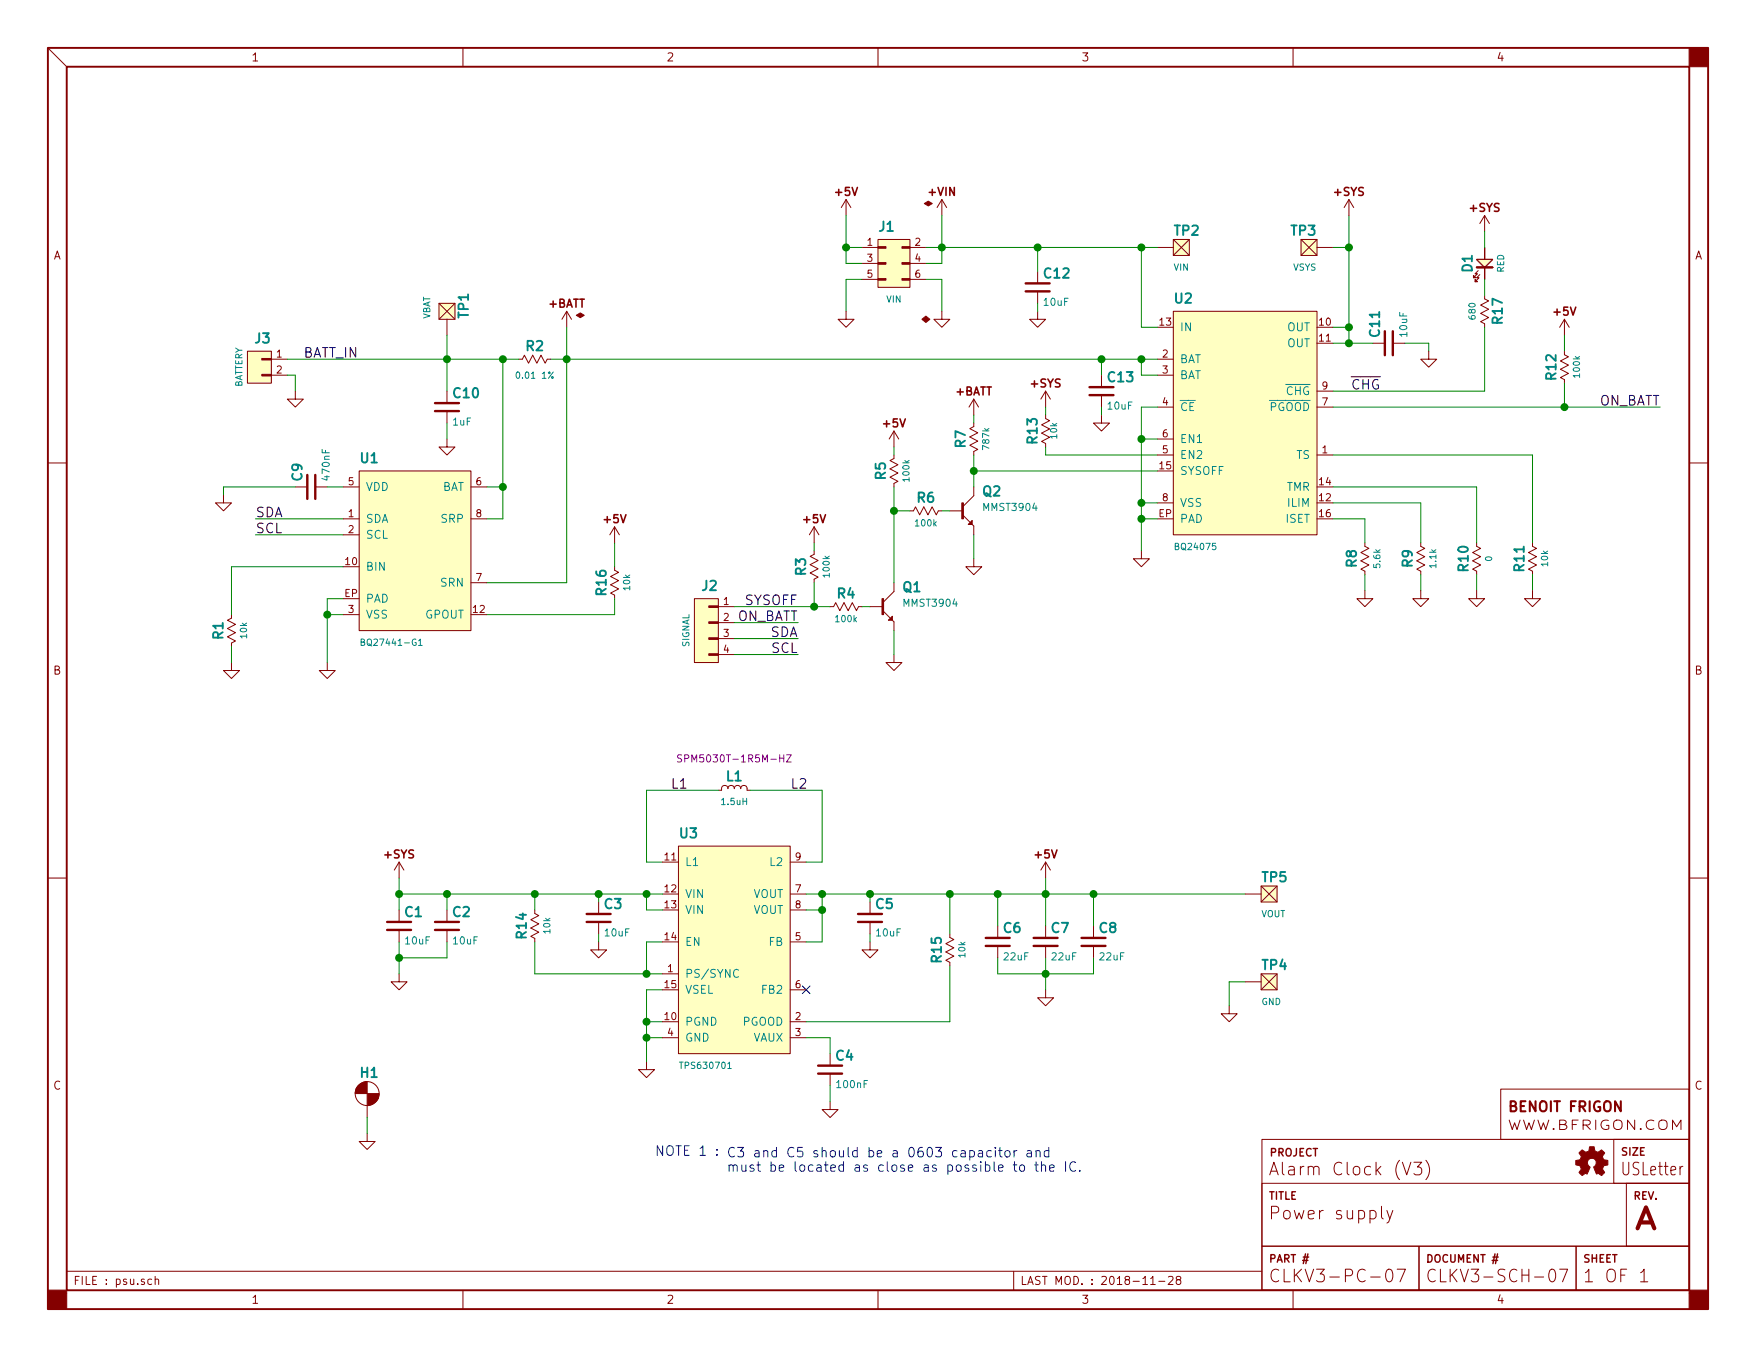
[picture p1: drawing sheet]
EESchema Schematic File Version 4
LIBS:connectors
LIBS:ic-cpu
LIBS:ic-power
LIBS:ic-misc
LIBS:ic-io
LIBS:passive
LIBS:power
LIBS:switches
LIBS:opto
LIBS:psu-cache
EELAYER 26 0
EELAYER END
$Descr USLetter 11000 8500
encoding utf-8
Sheet 1 1
Title "Power supply"
Date "2018-11-28"
Rev "A"
Comp ""
Comment1 "CLKV3-PC-07"
Comment2 "CLKV3-SCH-07"
Comment3 "Alarm Clock (V3)"
Comment4 ""
$EndDescr
$Comp
L connectors:HEADER-2x03 J1
U 1 1
P 5600 1650
F 0 "J1" H 5500 1850 60  0000 L BNB
F 1 "VIN" H 5550 1450 40  0000 L TNN
F 2 "conn-header:HDR-M-2x03" H 5600 450 60  0001 C CNN
F 3 "" H 5600 450 60  0001 C CNN
F 4 "TSW-103-07-F-D" H 5500 1950 40  0001 L BNN "Part"
F 5 "Connector" H 5500 2050 40  0001 L BNN "Family"
	1    5600 1650
	1    0    0    -1  
$EndComp
Wire Wire Line
	5400 1750 5300 1750
Wire Wire Line
	5300 1750 5300 1950
Wire Wire Line
	5800 1750 5900 1750
Wire Wire Line
	5900 1750 5900 1950
$Comp
L connectors:HEADER-1x04 J2
U 1 1
P 4450 3950
F 0 "J2" H 4400 4200 60  0000 L BNB
F 1 "SIGNAL" V 4600 3950 40  0000 C CNN
F 2 "conn-header:HDR-M-1x04" H 4450 3950 60  0001 C CNN
F 3 "" H 4450 3950 60  0001 C CNN
F 4 "TSW-104-07-F-S" H 4400 4300 40  0001 L BNN "Part"
F 5 "Connector" H 4400 4400 40  0001 L BNN "Family"
	1    4450 3950
	-1   0    0    -1  
$EndComp
$Comp
L transistor:MMST3904 Q2
U 1 1
P 6100 3200
F 0 "Q2" H 6150 3325 60  0000 L CNB
F 1 "MMST3904" H 6150 3225 45  0000 L CNN
F 2 "smt-sot:SOT23" H 6250 3000 45  0001 L CNN
F 3 "" H 6250 2925 45  0001 L CNN
F 4 "-" H 6150 3400 45  0001 L CNN "Part"
F 5 "IC" H 6150 3475 50  0001 L CNN "Family"
	1    6100 3200
	1    0    0    -1  
$EndComp
$Comp
L transistor:MMST3904 Q1
U 1 1
P 5600 3800
F 0 "Q1" H 5650 3925 60  0000 L CNB
F 1 "MMST3904" H 5650 3825 45  0000 L CNN
F 2 "smt-sot:SOT23" H 5750 3600 45  0001 L CNN
F 3 "" H 5750 3525 45  0001 L CNN
F 4 "-" H 5650 4000 45  0001 L CNN "Part"
F 5 "IC" H 5650 4075 50  0001 L CNN "Family"
	1    5600 3800
	1    0    0    -1  
$EndComp
$Comp
L power:GND #PWR0101
U 1 1
P 6100 3500
F 0 "#PWR0101" H 6100 3550 30  0001 C CNN
F 1 "GND" H 6100 3375 30  0001 C CNN
F 2 "" H 6100 3500 60  0000 C CNN
F 3 "" H 6100 3500 60  0000 C CNN
	1    6100 3500
	1    0    0    -1  
$EndComp
$Comp
L power:GND #PWR0104
U 1 1
P 5600 4100
F 0 "#PWR0104" H 5600 4150 30  0001 C CNN
F 1 "GND" H 5600 3975 30  0001 C CNN
F 2 "" H 5600 4100 60  0000 C CNN
F 3 "" H 5600 4100 60  0000 C CNN
	1    5600 4100
	1    0    0    -1  
$EndComp
Wire Wire Line
	5600 3950 5600 4100
Wire Wire Line
	6100 3350 6100 3500
$Comp
L passive:RESISTOR R6
U 1 1
P 5800 3200
F 0 "R6" H 5800 3285 60  0000 C CNB
F 1 "100k" H 5800 3125 40  0000 C CNN
F 2 "smt:R-0603" H 5800 3060 40  0001 C CNN
F 3 "" H 5800 3300 60  0000 C CNN
F 4 "-" H 5800 3360 45  0001 C CNN "Part"
F 5 "Passive" H 6030 3490 50  0001 C CNN "Family"
	1    5800 3200
	1    0    0    -1  
$EndComp
$Comp
L passive:RESISTOR R4
U 1 1
P 5300 3800
F 0 "R4" H 5300 3885 60  0000 C CNB
F 1 "100k" H 5300 3725 40  0000 C CNN
F 2 "smt:R-0603" H 5300 3660 40  0001 C CNN
F 3 "" H 5300 3900 60  0000 C CNN
F 4 "-" H 5300 3960 45  0001 C CNN "Part"
F 5 "Passive" H 5530 4090 50  0001 C CNN "Family"
	1    5300 3800
	1    0    0    -1  
$EndComp
$Comp
L passive:RESISTOR R5
U 1 1
P 5600 2950
F 0 "R5" H 5600 3035 60  0000 C CNB
F 1 "100k" H 5600 2875 40  0000 C CNN
F 2 "smt:R-0603" H 5600 2810 40  0001 C CNN
F 3 "" H 5600 3050 60  0000 C CNN
F 4 "-" H 5600 3110 45  0001 C CNN "Part"
F 5 "Passive" H 5830 3240 50  0001 C CNN "Family"
	1    5600 2950
	0    -1   1    0   
$EndComp
Wire Wire Line
	5700 3200 5600 3200
Wire Wire Line
	5600 3200 5600 3050
$Comp
L passive:RESISTOR R7
U 1 1
P 6100 2750
F 0 "R7" H 6100 2835 60  0000 C CNB
F 1 "787k" H 6100 2675 40  0000 C CNN
F 2 "smt:R-0603" H 6100 2610 40  0001 C CNN
F 3 "" H 6100 2850 60  0000 C CNN
F 4 "-" H 6100 2910 45  0001 C CNN "Part"
F 5 "Passive" H 6330 3040 50  0001 C CNN "Family"
	1    6100 2750
	0    -1   1    0   
$EndComp
Wire Wire Line
	5600 3200 5600 3650
Connection ~ 5600 3200
Wire Wire Line
	5450 3800 5400 3800
$Comp
L passive:RESISTOR R3
U 1 1
P 5100 3550
F 0 "R3" H 5100 3635 60  0000 C CNB
F 1 "100k" H 5100 3475 40  0000 C CNN
F 2 "smt:R-0603" H 5100 3410 40  0001 C CNN
F 3 "" H 5100 3650 60  0000 C CNN
F 4 "-" H 5100 3710 45  0001 C CNN "Part"
F 5 "Passive" H 5330 3840 50  0001 C CNN "Family"
	1    5100 3550
	0    -1   1    0   
$EndComp
Wire Wire Line
	5100 3650 5100 3800
Wire Wire Line
	5100 3800 5200 3800
$Comp
L power:+5V #PWR0106
U 1 1
P 5100 3400
F 0 "#PWR0106" H 5100 3625 30  0001 C CNN
F 1 "+5V" V 5025 3400 30  0001 C CNN
F 2 "" H 5100 3400 60  0000 C CNN
F 3 "" H 5100 3400 60  0000 C CNN
	1    5100 3400
	1    0    0    -1  
$EndComp
Wire Wire Line
	5100 3400 5100 3450
$Comp
L power:+5V #PWR0107
U 1 1
P 5600 2800
F 0 "#PWR0107" H 5600 3025 30  0001 C CNN
F 1 "+5V" V 5525 2800 30  0001 C CNN
F 2 "" H 5600 2800 60  0000 C CNN
F 3 "" H 5600 2800 60  0000 C CNN
	1    5600 2800
	1    0    0    -1  
$EndComp
Wire Wire Line
	5600 2800 5600 2850
$Comp
L power:+BATT #PWR0108
U 1 1
P 6100 2600
F 0 "#PWR0108" H 6100 2825 30  0001 C CNN
F 1 "+BATT" V 6025 2600 30  0001 C CNN
F 2 "" H 6100 2600 60  0000 C CNN
F 3 "" H 6100 2600 60  0000 C CNN
	1    6100 2600
	1    0    0    -1  
$EndComp
Wire Wire Line
	6100 2600 6100 2650
Wire Wire Line
	5900 3200 5950 3200
Connection ~ 5100 3800
$Comp
L ic-power:BQ24075 U2
U 1 1
P 7800 2650
F 0 "U2" H 7350 3400 60  0000 L BNB
F 1 "BQ24075" H 7350 1900 40  0000 L TNN
F 2 "smt-qfn:QFN16-EP-3x3" H 7350 1800 40  0001 L CNN
F 3 "http://www.ti.com/lit/ds/symlink/bq24075.pdf" H 7350 1700 40  0001 L CNN
F 4 "IC" H 7350 3500 40  0001 L BNN "Family"
	1    7800 2650
	1    0    0    -1  
$EndComp
$Comp
L power:GND #PWR0109
U 1 1
P 7150 3450
F 0 "#PWR0109" H 7150 3500 30  0001 C CNN
F 1 "GND" H 7150 3325 30  0001 C CNN
F 2 "" H 7150 3450 60  0000 C CNN
F 3 "" H 7150 3450 60  0000 C CNN
	1    7150 3450
	1    0    0    -1  
$EndComp
Wire Wire Line
	7250 3250 7150 3250
Wire Wire Line
	7150 3250 7150 3450
Wire Wire Line
	7250 3150 7150 3150
Wire Wire Line
	7150 3150 7150 3250
Connection ~ 7150 3250
$Comp
L passive:RESISTOR R8
U 1 1
P 8550 3500
F 0 "R8" H 8550 3585 60  0000 C CNB
F 1 "5.6k" H 8550 3425 40  0000 C CNN
F 2 "smt:R-0603" H 8550 3360 40  0001 C CNN
F 3 "" H 8550 3600 60  0000 C CNN
F 4 "-" H 8550 3660 45  0001 C CNN "Part"
F 5 "Passive" H 8780 3790 50  0001 C CNN "Family"
	1    8550 3500
	0    -1   -1   0   
$EndComp
$Comp
L passive:RESISTOR R9
U 1 1
P 8900 3500
F 0 "R9" H 8900 3585 60  0000 C CNB
F 1 "1.1k" H 8900 3425 40  0000 C CNN
F 2 "smt:R-0603" H 8900 3360 40  0001 C CNN
F 3 "" H 8900 3600 60  0000 C CNN
F 4 "-" H 8900 3660 45  0001 C CNN "Part"
F 5 "Passive" H 9130 3790 50  0001 C CNN "Family"
	1    8900 3500
	0    -1   -1   0   
$EndComp
$Comp
L passive:RESISTOR R10
U 1 1
P 9250 3500
F 0 "R10" H 9250 3585 60  0000 C CNB
F 1 "0" H 9250 3425 40  0000 C CNN
F 2 "smt:R-0603" H 9250 3360 40  0001 C CNN
F 3 "" H 9250 3600 60  0000 C CNN
F 4 "-" H 9250 3660 45  0001 C CNN "Part"
F 5 "Passive" H 9480 3790 50  0001 C CNN "Family"
	1    9250 3500
	0    -1   -1   0   
$EndComp
Wire Wire Line
	8350 3250 8550 3250
Wire Wire Line
	8550 3250 8550 3400
Wire Wire Line
	8350 3150 8900 3150
Wire Wire Line
	8900 3150 8900 3400
Wire Wire Line
	8350 3050 9250 3050
Wire Wire Line
	9250 3050 9250 3400
$Comp
L passive:RESISTOR R11
U 1 1
P 9600 3500
F 0 "R11" H 9600 3585 60  0000 C CNB
F 1 "10k" H 9600 3425 40  0000 C CNN
F 2 "smt:R-0603" H 9600 3360 40  0001 C CNN
F 3 "" H 9600 3600 60  0000 C CNN
F 4 "-" H 9600 3660 45  0001 C CNN "Part"
F 5 "Passive" H 9830 3790 50  0001 C CNN "Family"
	1    9600 3500
	0    -1   -1   0   
$EndComp
Wire Wire Line
	9600 3400 9600 2850
Wire Wire Line
	9600 2850 8350 2850
Wire Wire Line
	4600 4000 5000 4000
Wire Wire Line
	4600 4100 5000 4100
Text Label 5000 4000 2    60   ~ 0
SDA
Text Label 5000 4100 2    60   ~ 0
SCL
Wire Wire Line
	4600 3800 5100 3800
Text Label 5000 3900 2    60   ~ 0
ON_BATT
Connection ~ 7150 3150
Wire Wire Line
	7250 2550 7150 2550
Wire Wire Line
	7150 2550 7150 2750
Wire Wire Line
	8900 3700 8900 3600
Wire Wire Line
	9250 3700 9250 3600
Wire Wire Line
	9600 3700 9600 3600
$Comp
L connectors:HEADER-1x02 J3
U 1 1
P 1650 2300
F 0 "J3" H 1600 2450 60  0000 L BNB
F 1 "BATTERY" V 1800 2300 40  0000 C CNN
F 2 "conn-jst:S2B-PH-K" H 1650 2300 60  0001 C CNN
F 3 "" H 1650 2300 60  0001 C CNN
F 4 "S2B-PH-K-S" H 1600 2550 40  0001 L BNN "Part"
F 5 "Connector" H 1600 2650 40  0001 L BNN "Family"
	1    1650 2300
	-1   0    0    -1  
$EndComp
Wire Wire Line
	8550 3600 8550 3700
$Comp
L power:GND #PWR0110
U 1 1
P 8550 3700
F 0 "#PWR0110" H 8550 3750 30  0001 C CNN
F 1 "GND" H 8550 3575 30  0001 C CNN
F 2 "" H 8550 3700 60  0000 C CNN
F 3 "" H 8550 3700 60  0000 C CNN
	1    8550 3700
	1    0    0    -1  
$EndComp
$Comp
L power:GND #PWR0111
U 1 1
P 8900 3700
F 0 "#PWR0111" H 8900 3750 30  0001 C CNN
F 1 "GND" H 8900 3575 30  0001 C CNN
F 2 "" H 8900 3700 60  0000 C CNN
F 3 "" H 8900 3700 60  0000 C CNN
	1    8900 3700
	1    0    0    -1  
$EndComp
$Comp
L power:GND #PWR0112
U 1 1
P 9250 3700
F 0 "#PWR0112" H 9250 3750 30  0001 C CNN
F 1 "GND" H 9250 3575 30  0001 C CNN
F 2 "" H 9250 3700 60  0000 C CNN
F 3 "" H 9250 3700 60  0000 C CNN
	1    9250 3700
	1    0    0    -1  
$EndComp
$Comp
L power:GND #PWR0113
U 1 1
P 9600 3700
F 0 "#PWR0113" H 9600 3750 30  0001 C CNN
F 1 "GND" H 9600 3575 30  0001 C CNN
F 2 "" H 9600 3700 60  0000 C CNN
F 3 "" H 9600 3700 60  0000 C CNN
	1    9600 3700
	1    0    0    -1  
$EndComp
Wire Wire Line
	8350 2150 8450 2150
Wire Wire Line
	8450 2150 8450 2050
Wire Wire Line
	8450 2050 8350 2050
$Comp
L passive:RESISTOR R2
U 1 1
P 3350 2250
F 0 "R2" H 3350 2335 60  0000 C CNB
F 1 "0.01 1%" H 3350 2150 40  0000 C CNN
F 2 "smt:R-1206" H 3350 2110 40  0001 C CNN
F 3 "" H 3350 2350 60  0000 C CNN
F 4 "-" H 3350 2410 45  0001 C CNN "Part"
F 5 "Passive" H 3580 2540 50  0001 C CNN "Family"
	1    3350 2250
	1    0    0    -1  
$EndComp
Wire Wire Line
	3450 2250 3550 2250
Wire Wire Line
	7150 2250 7150 2350
Wire Wire Line
	7150 2350 7250 2350
Connection ~ 7150 2250
Wire Wire Line
	7150 2250 7250 2250
Wire Wire Line
	2150 3250 1600 3250
Wire Wire Line
	2150 3350 1600 3350
Text Label 1600 3250 0    60   ~ 0
SDA
Text Label 1600 3350 0    60   ~ 0
SCL
$Comp
L power:GND #PWR0115
U 1 1
P 2050 4150
F 0 "#PWR0115" H 2050 4200 30  0001 C CNN
F 1 "GND" H 2050 4025 30  0001 C CNN
F 2 "" H 2050 4150 60  0000 C CNN
F 3 "" H 2050 4150 60  0000 C CNN
	1    2050 4150
	1    0    0    -1  
$EndComp
$Comp
L passive:RESISTOR R1
U 1 1
P 1450 3950
F 0 "R1" H 1450 4035 60  0000 C CNB
F 1 "10k" H 1450 3875 40  0000 C CNN
F 2 "smt:R-0603" H 1450 3810 40  0001 C CNN
F 3 "" H 1450 4050 60  0000 C CNN
F 4 "-" H 1450 4110 45  0001 C CNN "Part"
F 5 "Passive" H 1680 4240 50  0001 C CNN "Family"
	1    1450 3950
	0    -1   1    0   
$EndComp
$Comp
L power:GND #PWR0116
U 1 1
P 1450 4150
F 0 "#PWR0116" H 1450 4200 30  0001 C CNN
F 1 "GND" H 1450 4025 30  0001 C CNN
F 2 "" H 1450 4150 60  0000 C CNN
F 3 "" H 1450 4150 60  0000 C CNN
	1    1450 4150
	1    0    0    -1  
$EndComp
Wire Wire Line
	1450 4050 1450 4150
Wire Wire Line
	8350 2550 9800 2550
$Comp
L power:SUP_+BATT #PWR0117
U 1 1
P 3550 2050
F 0 "#PWR0117" H 3550 2275 30  0001 C CNN
F 1 "SUP_+BATT" V 3475 2050 30  0001 C CNN
F 2 "" H 3450 2175 60  0001 C CNN
F 3 "" H 3550 2275 60  0001 C CNN
	1    3550 2050
	1    0    0    -1  
$EndComp
Wire Wire Line
	7150 2050 7250 2050
$Comp
L power:SUP_+VIN #PWR01
U 1 1
P 5900 1350
F 0 "#PWR01" H 5900 1575 30  0001 C CNN
F 1 "SUP_+VIN" V 5825 1350 30  0001 C CNN
F 2 "" H 5800 1475 60  0001 C CNN
F 3 "" H 5900 1575 60  0001 C CNN
	1    5900 1350
	-1   0    0    -1  
$EndComp
Wire Wire Line
	5900 1650 5800 1650
Wire Wire Line
	5800 1550 5900 1550
Wire Wire Line
	5900 1350 5900 1550
Connection ~ 5900 1550
Wire Wire Line
	5900 1550 5900 1650
$Comp
L power:+5V #PWR03
U 1 1
P 5300 1350
F 0 "#PWR03" H 5300 1575 30  0001 C CNN
F 1 "+5V" V 5225 1350 30  0001 C CNN
F 2 "" H 5300 1350 60  0000 C CNN
F 3 "" H 5300 1350 60  0000 C CNN
	1    5300 1350
	-1   0    0    -1  
$EndComp
Wire Wire Line
	5300 1350 5300 1550
Wire Wire Line
	5300 1550 5400 1550
Wire Wire Line
	5300 1550 5300 1650
Wire Wire Line
	5300 1650 5400 1650
Connection ~ 5300 1550
$Comp
L power:SUP_GND #PWR02
U 1 1
P 5900 1950
F 0 "#PWR02" H 5900 2000 30  0001 C CNN
F 1 "SUP_GND" H 5900 1825 30  0001 C CNN
F 2 "" H 5900 1950 60  0000 C CNN
F 3 "" H 5900 1950 60  0000 C CNN
	1    5900 1950
	-1   0    0    -1  
$EndComp
Wire Wire Line
	2150 3750 2050 3750
Wire Wire Line
	2050 3750 2050 3850
Wire Wire Line
	3150 2250 3250 2250
Connection ~ 3550 2250
Wire Wire Line
	3150 2250 2800 2250
Connection ~ 3150 2250
Wire Wire Line
	3550 2050 3550 2250
Text Label 10400 2550 2    60   ~ 0
ON_BATT
Wire Wire Line
	8450 1350 8450 1550
Connection ~ 8450 2050
$Comp
L passive:RESISTOR R12
U 1 1
P 9800 2300
F 0 "R12" H 9800 2385 60  0000 C CNB
F 1 "100k" H 9800 2225 40  0000 C CNN
F 2 "smt:R-0603" H 9800 2160 40  0001 C CNN
F 3 "" H 9800 2400 60  0000 C CNN
F 4 "-" H 9800 2460 45  0001 C CNN "Part"
F 5 "Passive" H 10030 2590 50  0001 C CNN "Family"
	1    9800 2300
	0    -1   -1   0   
$EndComp
$Comp
L power:+5V #PWR08
U 1 1
P 9800 2100
F 0 "#PWR08" H 9800 2325 30  0001 C CNN
F 1 "+5V" V 9725 2100 30  0001 C CNN
F 2 "" H 9800 2100 60  0000 C CNN
F 3 "" H 9800 2100 60  0000 C CNN
	1    9800 2100
	1    0    0    -1  
$EndComp
Wire Wire Line
	9800 2100 9800 2200
Wire Wire Line
	9800 2400 9800 2550
$Comp
L passive:INDUCTOR L1
U 1 1
P 4600 4950
F 0 "L1" H 4600 5040 60  0000 C CNB
F 1 "1.5uH" H 4600 4880 40  0000 C CNN
F 2 "smt-inductor:SPM5030-HZ" H 4600 4820 40  0001 C CNN
F 3 "" H 4600 5050 60  0000 C CNN
F 4 "SPM5030T-1R5M-HZ" H 4600 5150 45  0000 C CNN "Part"
F 5 "Passive" H 4830 5240 50  0001 C CNN "Family"
	1    4600 4950
	1    0    0    -1  
$EndComp
Wire Wire Line
	4500 4950 4050 4950
Wire Wire Line
	4050 4950 4050 5400
Wire Wire Line
	4050 5400 4150 5400
Wire Wire Line
	5050 5400 5150 5400
Wire Wire Line
	5150 5400 5150 4950
Wire Wire Line
	5150 4950 4700 4950
$Comp
L power:GND #PWR012
U 1 1
P 4050 6650
F 0 "#PWR012" H 4050 6700 30  0001 C CNN
F 1 "GND" H 4050 6525 30  0001 C CNN
F 2 "" H 4050 6650 60  0000 C CNN
F 3 "" H 4050 6650 60  0000 C CNN
	1    4050 6650
	1    0    0    -1  
$EndComp
Wire Wire Line
	4150 6500 4050 6500
Wire Wire Line
	4050 6500 4050 6650
Wire Wire Line
	4150 6400 4050 6400
Wire Wire Line
	4050 6400 4050 6500
Connection ~ 4050 6500
Wire Wire Line
	4150 6200 4050 6200
Wire Wire Line
	4050 6200 4050 6400
Connection ~ 4050 6400
$Comp
L passive:RESISTOR R14
U 1 1
P 3350 5800
F 0 "R14" H 3350 5885 60  0000 C CNB
F 1 "10k" H 3350 5725 40  0000 C CNN
F 2 "smt:R-0603" H 3350 5660 40  0001 C CNN
F 3 "" H 3350 5900 60  0000 C CNN
F 4 "-" H 3350 5960 45  0001 C CNN "Part"
F 5 "Passive" H 3580 6090 50  0001 C CNN "Family"
	1    3350 5800
	0    -1   -1   0   
$EndComp
Wire Wire Line
	4150 6100 4050 6100
Wire Wire Line
	4050 6100 4050 5900
Wire Wire Line
	4050 5900 4150 5900
$Comp
L passive:CAP C4
U 1 1
P 5200 6700
F 0 "C4" H 5230 6790 60  0000 L CNB
F 1 "100nF" H 5230 6610 45  0000 L CNN
F 2 "smt:C-0603" H 5230 6540 40  0001 L CNN
F 3 "" H 5230 6460 45  0001 L CNN
F 4 "-" H 5240 6865 45  0001 L CNN "Part"
F 5 "Passive" H 5240 6920 50  0001 L CNN "Family"
	1    5200 6700
	1    0    0    -1  
$EndComp
$Comp
L power:GND #PWR013
U 1 1
P 5200 6900
F 0 "#PWR013" H 5200 6950 30  0001 C CNN
F 1 "GND" H 5200 6775 30  0001 C CNN
F 2 "" H 5200 6900 60  0000 C CNN
F 3 "" H 5200 6900 60  0000 C CNN
	1    5200 6900
	1    0    0    -1  
$EndComp
Wire Wire Line
	5200 6800 5200 6900
Wire Wire Line
	5200 6600 5200 6500
Wire Wire Line
	5200 6500 5050 6500
Wire Wire Line
	5050 5900 5150 5900
$Comp
L passive:RESISTOR R15
U 1 1
P 5950 5950
F 0 "R15" H 5950 6035 60  0000 C CNB
F 1 "10k" H 5950 5875 40  0000 C CNN
F 2 "smt:R-0603" H 5950 5810 40  0001 C CNN
F 3 "" H 5950 6050 60  0000 C CNN
F 4 "-" H 5950 6110 45  0001 C CNN "Part"
F 5 "Passive" H 6180 6240 50  0001 C CNN "Family"
	1    5950 5950
	0    -1   -1   0   
$EndComp
Wire Wire Line
	5950 6400 5950 6050
Wire Wire Line
	5050 6400 5950 6400
Wire Wire Line
	5150 5600 5450 5600
Wire Wire Line
	5950 5850 5950 5600
Connection ~ 5950 5600
$Comp
L passive:CAP C6
U 1 1
P 6250 5900
F 0 "C6" H 6280 5990 60  0000 L CNB
F 1 "22uF" H 6280 5810 45  0000 L CNN
F 2 "smt:C-0805" H 6280 5740 40  0001 L CNN
F 3 "" H 6280 5660 45  0001 L CNN
F 4 "-" H 6290 6065 45  0001 L CNN "Part"
F 5 "Passive" H 6290 6120 50  0001 L CNN "Family"
	1    6250 5900
	1    0    0    -1  
$EndComp
Wire Wire Line
	6250 5600 6250 5800
$Comp
L passive:CAP C7
U 1 1
P 6550 5900
F 0 "C7" H 6580 5990 60  0000 L CNB
F 1 "22uF" H 6580 5810 45  0000 L CNN
F 2 "smt:C-0805" H 6580 5740 40  0001 L CNN
F 3 "" H 6580 5660 45  0001 L CNN
F 4 "-" H 6590 6065 45  0001 L CNN "Part"
F 5 "Passive" H 6590 6120 50  0001 L CNN "Family"
	1    6550 5900
	1    0    0    -1  
$EndComp
$Comp
L passive:CAP C8
U 1 1
P 6850 5900
F 0 "C8" H 6880 5990 60  0000 L CNB
F 1 "22uF" H 6880 5810 45  0000 L CNN
F 2 "smt:C-0805" H 6880 5740 40  0001 L CNN
F 3 "" H 6880 5660 45  0001 L CNN
F 4 "-" H 6890 6065 45  0001 L CNN "Part"
F 5 "Passive" H 6890 6120 50  0001 L CNN "Family"
	1    6850 5900
	1    0    0    -1  
$EndComp
Wire Wire Line
	6250 5600 6550 5600
Wire Wire Line
	6550 5600 6550 5800
Connection ~ 6250 5600
Wire Wire Line
	6850 5600 6850 5800
Connection ~ 6550 5600
$Comp
L power:GND #PWR017
U 1 1
P 6550 6200
F 0 "#PWR017" H 6550 6250 30  0001 C CNN
F 1 "GND" H 6550 6075 30  0001 C CNN
F 2 "" H 6550 6200 60  0000 C CNN
F 3 "" H 6550 6200 60  0000 C CNN
	1    6550 6200
	1    0    0    -1  
$EndComp
Wire Wire Line
	6250 6000 6250 6100
Wire Wire Line
	6250 6100 6550 6100
Wire Wire Line
	6550 6100 6550 6200
Wire Wire Line
	6550 6100 6850 6100
Wire Wire Line
	6850 6100 6850 6000
Connection ~ 6550 6100
Wire Wire Line
	6550 6000 6550 6100
Wire Wire Line
	6550 5500 6550 5600
$Comp
L passive:CAP C2
U 1 1
P 2800 5800
F 0 "C2" H 2830 5890 60  0000 L CNB
F 1 "10uF" H 2830 5710 45  0000 L CNN
F 2 "smt:C-0805" H 2830 5640 40  0001 L CNN
F 3 "" H 2830 5560 45  0001 L CNN
F 4 "-" H 2840 5965 45  0001 L CNN "Part"
F 5 "Passive" H 2840 6020 50  0001 L CNN "Family"
	1    2800 5800
	1    0    0    -1  
$EndComp
Wire Wire Line
	2800 5600 2800 5700
$Comp
L passive:CAP C1
U 1 1
P 2500 5800
F 0 "C1" H 2530 5890 60  0000 L CNB
F 1 "10uF" H 2530 5710 45  0000 L CNN
F 2 "smt:C-0805" H 2530 5640 40  0001 L CNN
F 3 "" H 2530 5560 45  0001 L CNN
F 4 "-" H 2540 5965 45  0001 L CNN "Part"
F 5 "Passive" H 2540 6020 50  0001 L CNN "Family"
	1    2500 5800
	1    0    0    -1  
$EndComp
Wire Wire Line
	2500 5600 2500 5700
Connection ~ 2800 5600
Wire Wire Line
	2800 6000 2800 5900
$Comp
L passive:CAP C5
U 1 1
P 5450 5750
F 0 "C5" H 5480 5840 60  0000 L CNB
F 1 "10uF" H 5480 5660 45  0000 L CNN
F 2 "smt:C-0603" H 5480 5590 40  0001 L CNN
F 3 "" H 5480 5510 45  0001 L CNN
F 4 "-" H 5490 5915 45  0001 L CNN "Part"
F 5 "Passive" H 5490 5970 50  0001 L CNN "Family"
	1    5450 5750
	1    0    0    -1  
$EndComp
$Comp
L power:GND #PWR015
U 1 1
P 5450 5900
F 0 "#PWR015" H 5450 5950 30  0001 C CNN
F 1 "GND" H 5450 5775 30  0001 C CNN
F 2 "" H 5450 5900 60  0000 C CNN
F 3 "" H 5450 5900 60  0000 C CNN
	1    5450 5900
	1    0    0    -1  
$EndComp
Wire Wire Line
	5450 5850 5450 5900
Wire Wire Line
	5950 5600 6250 5600
Wire Wire Line
	5450 5650 5450 5600
Connection ~ 5450 5600
Wire Wire Line
	5450 5600 5950 5600
$Comp
L passive:CAP C3
U 1 1
P 3750 5750
F 0 "C3" H 3780 5840 60  0000 L CNB
F 1 "10uF" H 3780 5660 45  0000 L CNN
F 2 "smt:C-0603" H 3780 5590 40  0001 L CNN
F 3 "" H 3780 5510 45  0001 L CNN
F 4 "-" H 3790 5915 45  0001 L CNN "Part"
F 5 "Passive" H 3790 5970 50  0001 L CNN "Family"
	1    3750 5750
	1    0    0    -1  
$EndComp
Wire Wire Line
	3750 5600 3750 5650
Connection ~ 3750 5600
$Comp
L power:GND #PWR011
U 1 1
P 3750 5900
F 0 "#PWR011" H 3750 5950 30  0001 C CNN
F 1 "GND" H 3750 5775 30  0001 C CNN
F 2 "" H 3750 5900 60  0000 C CNN
F 3 "" H 3750 5900 60  0000 C CNN
	1    3750 5900
	1    0    0    -1  
$EndComp
Wire Wire Line
	3750 5850 3750 5900
Wire Wire Line
	2800 5600 3350 5600
Wire Wire Line
	3350 5700 3350 5600
Connection ~ 3350 5600
Wire Wire Line
	3350 5600 3750 5600
Wire Wire Line
	3350 5900 3350 6100
Wire Wire Line
	3350 6100 4050 6100
Connection ~ 4050 6100
Text Notes 4100 7250 0    60   ~ 0
NOTE 1 :\n
Text Notes 4550 7350 0    60   ~ 0
C3 and C5 should be a 0603 capacitor and \nmust be located as close as possible to the IC.
$Comp
L passive:CAP C9
U 1 1
P 1950 3050
F 0 "C9" H 1980 3140 60  0000 L CNB
F 1 "470nF" H 1980 2960 45  0000 L CNN
F 2 "smt:C-0603" H 1980 2890 40  0001 L CNN
F 3 "" H 1980 2810 45  0001 L CNN
F 4 "-" H 1990 3215 45  0001 L CNN "Part"
F 5 "Passive" H 1990 3270 50  0001 L CNN "Family"
	1    1950 3050
	0    -1   -1   0   
$EndComp
$Comp
L power:GND #PWR0102
U 1 1
P 1400 3100
F 0 "#PWR0102" H 1400 3150 30  0001 C CNN
F 1 "GND" H 1400 2975 30  0001 C CNN
F 2 "" H 1400 3100 60  0000 C CNN
F 3 "" H 1400 3100 60  0000 C CNN
	1    1400 3100
	1    0    0    -1  
$EndComp
Wire Wire Line
	1850 3050 1400 3050
Wire Wire Line
	1400 3050 1400 3100
$Comp
L power:GND #PWR0103
U 1 1
P 1850 2450
F 0 "#PWR0103" H 1850 2500 30  0001 C CNN
F 1 "GND" H 1850 2325 30  0001 C CNN
F 2 "" H 1850 2450 60  0000 C CNN
F 3 "" H 1850 2450 60  0000 C CNN
	1    1850 2450
	1    0    0    -1  
$EndComp
Wire Wire Line
	1800 2350 1850 2350
Wire Wire Line
	1850 2350 1850 2450
$Comp
L ic-power:BQ27441-G1 U1
U 1 1
P 2600 3450
F 0 "U1" H 2250 4000 60  0000 L BNB
F 1 "BQ27441-G1" H 2250 2900 40  0000 L TNN
F 2 "smt-son:PDSO-N12" H 2250 2800 40  0001 L CNN
F 3 "http://www.ti.com/lit/ds/symlink/bq27441-g1.pdf" H 2250 2700 40  0001 L CNN
F 4 "IC" H 2250 4000 40  0001 L BNN "Family"
	1    2600 3450
	1    0    0    -1  
$EndComp
Wire Wire Line
	2150 3050 2050 3050
Wire Wire Line
	2150 3550 1450 3550
Wire Wire Line
	1450 3550 1450 3850
Wire Wire Line
	2050 3850 2150 3850
Connection ~ 2050 3850
Wire Wire Line
	2050 3850 2050 4150
Wire Wire Line
	3050 3050 3150 3050
Wire Wire Line
	3150 2250 3150 3050
Connection ~ 3150 3050
Wire Wire Line
	3050 3250 3150 3250
Wire Wire Line
	3150 3050 3150 3250
Wire Wire Line
	3050 3650 3550 3650
Wire Wire Line
	3550 2250 3550 3650
NoConn ~ 5050 6200
Text Label 4200 4950 0    60   ~ 0
L1
Text Label 4950 4950 0    60   ~ 0
L2
$Comp
L passive:CAP C10
U 1 1
P 2800 2550
F 0 "C10" H 2830 2640 60  0000 L CNB
F 1 "1uF" H 2830 2460 45  0000 L CNN
F 2 "smt:C-0603" H 2830 2390 40  0001 L CNN
F 3 "" H 2830 2310 45  0001 L CNN
F 4 "-" H 2840 2715 45  0001 L CNN "Part"
F 5 "Passive" H 2840 2770 50  0001 L CNN "Family"
	1    2800 2550
	1    0    0    -1  
$EndComp
Wire Wire Line
	2800 2450 2800 2250
Connection ~ 2800 2250
Wire Wire Line
	2800 2250 1800 2250
$Comp
L power:GND #PWR014
U 1 1
P 2800 2750
F 0 "#PWR014" H 2800 2800 30  0001 C CNN
F 1 "GND" H 2800 2625 30  0001 C CNN
F 2 "" H 2800 2750 60  0000 C CNN
F 3 "" H 2800 2750 60  0000 C CNN
	1    2800 2750
	1    0    0    -1  
$EndComp
Wire Wire Line
	2800 2650 2800 2750
Wire Wire Line
	9800 2550 10400 2550
Connection ~ 9800 2550
$Comp
L passive:RESISTOR R16
U 1 1
P 3850 3650
F 0 "R16" H 3850 3735 60  0000 C CNB
F 1 "10k" H 3850 3575 40  0000 C CNN
F 2 "smt:R-0603" H 3850 3510 40  0001 C CNN
F 3 "" H 3850 3750 60  0000 C CNN
F 4 "-" H 3850 3810 45  0001 C CNN "Part"
F 5 "Passive" H 4080 3940 50  0001 C CNN "Family"
	1    3850 3650
	0    -1   -1   0   
$EndComp
$Comp
L power:+5V #PWR0105
U 1 1
P 3850 3400
F 0 "#PWR0105" H 3850 3625 30  0001 C CNN
F 1 "+5V" V 3775 3400 30  0001 C CNN
F 2 "" H 3850 3400 60  0000 C CNN
F 3 "" H 3850 3400 60  0000 C CNN
	1    3850 3400
	1    0    0    -1  
$EndComp
Wire Wire Line
	3850 3400 3850 3550
Wire Wire Line
	3850 3750 3850 3850
Wire Wire Line
	3850 3850 3050 3850
Wire Wire Line
	4600 3900 5000 3900
$Comp
L passive:CAP C13
U 1 1
P 6900 2450
F 0 "C13" H 6930 2540 60  0000 L CNB
F 1 "10uF" H 6930 2360 45  0000 L CNN
F 2 "smt:C-0805" H 6930 2290 40  0001 L CNN
F 3 "" H 6930 2210 45  0001 L CNN
F 4 "-" H 6940 2615 45  0001 L CNN "Part"
F 5 "Passive" H 6940 2670 50  0001 L CNN "Family"
	1    6900 2450
	1    0    0    -1  
$EndComp
$Comp
L power:GND #PWR0114
U 1 1
P 6900 2600
F 0 "#PWR0114" H 6900 2650 30  0001 C CNN
F 1 "GND" H 6900 2475 30  0001 C CNN
F 2 "" H 6900 2600 60  0000 C CNN
F 3 "" H 6900 2600 60  0000 C CNN
	1    6900 2600
	1    0    0    -1  
$EndComp
Wire Wire Line
	6900 2550 6900 2600
Wire Wire Line
	6900 2350 6900 2250
Connection ~ 6900 2250
Wire Wire Line
	6900 2250 7150 2250
$Comp
L passive:CAP C12
U 1 1
P 6500 1800
F 0 "C12" H 6530 1890 60  0000 L CNB
F 1 "10uF" H 6530 1710 45  0000 L CNN
F 2 "smt:C-0805" H 6530 1640 40  0001 L CNN
F 3 "" H 6530 1560 45  0001 L CNN
F 4 "-" H 6540 1965 45  0001 L CNN "Part"
F 5 "Passive" H 6540 2020 50  0001 L CNN "Family"
	1    6500 1800
	1    0    0    -1  
$EndComp
$Comp
L passive:CAP C11
U 1 1
P 8700 2150
F 0 "C11" H 8730 2240 60  0000 L CNB
F 1 "10uF" H 8730 2060 45  0000 L CNN
F 2 "smt:C-0805" H 8730 1990 40  0001 L CNN
F 3 "" H 8730 1910 45  0001 L CNN
F 4 "-" H 8740 2315 45  0001 L CNN "Part"
F 5 "Passive" H 8740 2370 50  0001 L CNN "Family"
	1    8700 2150
	0    -1   -1   0   
$EndComp
Connection ~ 2500 5600
Connection ~ 2500 6000
$Comp
L power:GND #PWR0119
U 1 1
P 2500 6100
F 0 "#PWR0119" H 2500 6150 30  0001 C CNN
F 1 "GND" H 2500 5975 30  0001 C CNN
F 2 "" H 2500 6100 60  0000 C CNN
F 3 "" H 2500 6100 60  0000 C CNN
	1    2500 6100
	1    0    0    -1  
$EndComp
$Comp
L power:+SYS #PWR0120
U 1 1
P 2500 5500
F 0 "#PWR0120" H 2500 5725 30  0001 C CNN
F 1 "+SYS" V 2425 5500 30  0001 C CNN
F 2 "" H 2500 5500 60  0000 C CNN
F 3 "" H 2500 5500 60  0000 C CNN
	1    2500 5500
	1    0    0    -1  
$EndComp
Wire Wire Line
	2500 5500 2500 5600
Wire Wire Line
	2500 6000 2500 6100
Wire Wire Line
	2500 6000 2800 6000
Wire Wire Line
	2500 5600 2800 5600
Wire Wire Line
	2500 5900 2500 6000
$Comp
L connectors:TEST-POINT TP5
U 1 1
P 7950 5600
F 0 "TP5" H 7900 5675 60  0000 L BNB
F 1 "VOUT" H 7900 5500 40  0000 L TNN
F 2 "conn-wire-pads:TEST-POINT-50" H 7800 5575 60  0001 C CNN
F 3 "" H 7900 5675 60  0001 C CNN
F 4 "Virtual" H 7900 5800 40  0001 L BNN "Family"
	1    7950 5600
	1    0    0    -1  
$EndComp
Wire Wire Line
	6550 5600 6850 5600
Connection ~ 6850 5600
Wire Wire Line
	6850 5600 7800 5600
$Comp
L connectors:TEST-POINT TP2
U 1 1
P 7400 1550
F 0 "TP2" H 7350 1625 60  0000 L BNB
F 1 "VIN" H 7350 1450 40  0000 L TNN
F 2 "conn-wire-pads:TEST-POINT-50" H 7250 1525 60  0001 C CNN
F 3 "" H 7350 1625 60  0001 C CNN
F 4 "Virtual" H 7350 1750 40  0001 L BNN "Family"
	1    7400 1550
	1    0    0    -1  
$EndComp
Wire Wire Line
	7250 1550 7150 1550
$Comp
L connectors:TEST-POINT TP4
U 1 1
P 7950 6150
F 0 "TP4" H 7900 6225 60  0000 L BNB
F 1 "GND" H 7900 6050 40  0000 L TNN
F 2 "conn-wire-pads:TEST-POINT-50" H 7800 6125 60  0001 C CNN
F 3 "" H 7900 6225 60  0001 C CNN
F 4 "Virtual" H 7900 6350 40  0001 L BNN "Family"
	1    7950 6150
	1    0    0    -1  
$EndComp
$Comp
L power:GND #PWR0121
U 1 1
P 7700 6300
F 0 "#PWR0121" H 7700 6350 30  0001 C CNN
F 1 "GND" H 7700 6175 30  0001 C CNN
F 2 "" H 7700 6300 60  0000 C CNN
F 3 "" H 7700 6300 60  0000 C CNN
	1    7700 6300
	1    0    0    -1  
$EndComp
Wire Wire Line
	7800 6150 7700 6150
Wire Wire Line
	7700 6150 7700 6300
$Comp
L power:GND #PWR0122
U 1 1
P 8950 2200
F 0 "#PWR0122" H 8950 2250 30  0001 C CNN
F 1 "GND" H 8950 2075 30  0001 C CNN
F 2 "" H 8950 2200 60  0000 C CNN
F 3 "" H 8950 2200 60  0000 C CNN
	1    8950 2200
	1    0    0    -1  
$EndComp
Wire Wire Line
	8800 2150 8950 2150
Wire Wire Line
	8950 2150 8950 2200
$Comp
L connectors:TEST-POINT TP3
U 1 1
P 8200 1550
F 0 "TP3" H 8150 1625 60  0000 L BNB
F 1 "VSYS" H 8150 1450 40  0000 L TNN
F 2 "conn-wire-pads:TEST-POINT-50" H 8050 1525 60  0001 C CNN
F 3 "" H 8150 1625 60  0001 C CNN
F 4 "Virtual" H 8150 1750 40  0001 L BNN "Family"
	1    8200 1550
	-1   0    0    -1  
$EndComp
Wire Wire Line
	8350 1550 8450 1550
Connection ~ 8450 1550
Text Label 1900 2250 0    60   ~ 0
BATT_IN
$Comp
L connectors:Hole H1
U 1 1
P 2300 6850
F 0 "H1" H 2250 6950 60  0000 L BNB
F 1 "Hole" H 2350 6750 40  0001 L TNN
F 2 "conn-wire-pads:Hole-Screw-#4" H 2350 6675 40  0001 L TNN
F 3 "" H 2250 6925 60  0001 C CNN
F 4 "Virtual" H 2250 7075 40  0001 L BNN "Family"
	1    2300 6850
	1    0    0    -1  
$EndComp
$Comp
L power:GND #PWR0123
U 1 1
P 2300 7100
F 0 "#PWR0123" H 2300 7150 30  0001 C CNN
F 1 "GND" H 2300 6975 30  0001 C CNN
F 2 "" H 2300 7100 60  0000 C CNN
F 3 "" H 2300 7100 60  0000 C CNN
	1    2300 7100
	1    0    0    -1  
$EndComp
Wire Wire Line
	2300 7000 2300 7100
$Comp
L connectors:TEST-POINT TP1
U 1 1
P 2800 1950
F 0 "TP1" H 2750 2025 60  0000 L BNB
F 1 "VBAT" H 2750 1850 40  0000 L TNN
F 2 "conn-wire-pads:TEST-POINT-50" H 2650 1925 60  0001 C CNN
F 3 "" H 2750 2025 60  0001 C CNN
F 4 "Virtual" H 2750 2150 40  0001 L BNN "Family"
	1    2800 1950
	0    1    -1   0   
$EndComp
Wire Wire Line
	2800 2100 2800 2250
$Comp
L power:GND #PWR0124
U 1 1
P 5300 1950
F 0 "#PWR0124" H 5300 2000 30  0001 C CNN
F 1 "GND" H 5300 1825 30  0001 C CNN
F 2 "" H 5300 1950 60  0000 C CNN
F 3 "" H 5300 1950 60  0000 C CNN
	1    5300 1950
	-1   0    0    -1  
$EndComp
Wire Wire Line
	5150 5600 5150 5700
Wire Wire Line
	3750 5600 4050 5600
$Comp
L ic-power:TPS63070 U3
U 1 1
P 4600 5950
F 0 "U3" H 4250 6650 60  0000 L BNB
F 1 "TPS630701" H 4250 5250 40  0000 L TNN
F 2 "smt-qfn:VQFN15N" H 4250 5150 40  0001 L BNN
F 3 "" H 4250 5100 40  0001 L BNN
F 4 "IC" H 4250 6750 40  0001 L BNN "Family"
	1    4600 5950
	1    0    0    -1  
$EndComp
Wire Wire Line
	5050 5600 5150 5600
Connection ~ 5150 5600
$Comp
L power:+5V #PWR0125
U 1 1
P 6550 5500
F 0 "#PWR0125" H 6550 5725 30  0001 C CNN
F 1 "+5V" V 6475 5500 30  0001 C CNN
F 2 "" H 6550 5500 60  0000 C CNN
F 3 "" H 6550 5500 60  0000 C CNN
	1    6550 5500
	1    0    0    -1  
$EndComp
$Comp
L power:+SYS #PWR0126
U 1 1
P 8450 1350
F 0 "#PWR0126" H 8450 1575 30  0001 C CNN
F 1 "+SYS" V 8375 1350 30  0001 C CNN
F 2 "" H 8450 1350 60  0000 C CNN
F 3 "" H 8450 1350 60  0000 C CNN
	1    8450 1350
	1    0    0    -1  
$EndComp
Wire Wire Line
	5050 5700 5150 5700
Connection ~ 5150 5700
Wire Wire Line
	5150 5700 5150 5900
Wire Wire Line
	4150 5700 4050 5700
Wire Wire Line
	4050 5700 4050 5600
Connection ~ 4050 5600
Wire Wire Line
	4050 5600 4150 5600
Text Label 5000 3800 2    60   ~ 0
SYSOFF
Wire Wire Line
	6100 2850 6100 2950
Wire Wire Line
	6100 2950 7250 2950
Connection ~ 6100 2950
Wire Wire Line
	6100 2950 6100 3050
Connection ~ 7150 1550
Wire Wire Line
	5900 1550 6500 1550
Wire Wire Line
	7150 1550 7150 2050
$Comp
L power:GND #PWR0118
U 1 1
P 6500 1950
F 0 "#PWR0118" H 6500 2000 30  0001 C CNN
F 1 "GND" H 6500 1825 30  0001 C CNN
F 2 "" H 6500 1950 60  0000 C CNN
F 3 "" H 6500 1950 60  0000 C CNN
	1    6500 1950
	1    0    0    -1  
$EndComp
Wire Wire Line
	6500 1900 6500 1950
Wire Wire Line
	6500 1700 6500 1550
Connection ~ 6500 1550
Wire Wire Line
	6500 1550 7150 1550
Wire Wire Line
	8600 2150 8450 2150
Connection ~ 8450 2150
Wire Wire Line
	8450 1550 8450 2050
$Comp
L passive:RESISTOR R13
U 1 1
P 6550 2700
F 0 "R13" H 6550 2785 60  0000 C CNB
F 1 "10k" H 6550 2650 40  0000 C CNN
F 2 "smt:R-0603" H 6550 2560 40  0001 C CNN
F 3 "" H 6550 2800 60  0000 C CNN
F 4 "-" H 6550 2860 45  0001 C CNN "Part"
F 5 "Passive" H 6780 2990 50  0001 C CNN "Family"
	1    6550 2700
	0    -1   -1   0   
$EndComp
Wire Wire Line
	3550 2250 6900 2250
$Comp
L power:+SYS #PWR0127
U 1 1
P 6550 2550
F 0 "#PWR0127" H 6550 2775 30  0001 C CNN
F 1 "+SYS" V 6475 2550 30  0001 C CNN
F 2 "" H 6550 2550 60  0000 C CNN
F 3 "" H 6550 2550 60  0000 C CNN
	1    6550 2550
	1    0    0    -1  
$EndComp
Wire Wire Line
	6550 2550 6550 2600
Wire Wire Line
	7250 2750 7150 2750
Connection ~ 7150 2750
Wire Wire Line
	7150 2750 7150 3150
Wire Wire Line
	6550 2800 6550 2850
Wire Wire Line
	6550 2850 7250 2850
$Comp
L opto:LED D1
U 1 1
P 9300 1650
F 0 "D1" H 9300 1760 60  0000 C CNB
F 1 "RED" H 9300 1550 40  0000 C CNN
F 2 "smt:LED-0805" H 9300 1490 40  0001 C CNN
F 3 "" H 9300 1770 60  0000 C CNN
F 4 "150080RS75000" H 9305 1825 45  0001 C CNN "Part"
F 5 "Passive" H 9300 1950 50  0001 C CNN "Family"
	1    9300 1650
	0    -1   1    0   
$EndComp
$Comp
L passive:RESISTOR R17
U 1 1
P 9300 1950
F 0 "R17" H 9300 2035 60  0000 C CNB
F 1 "680" H 9300 1875 40  0000 C CNN
F 2 "smt:R-0603" H 9300 1810 40  0001 C CNN
F 3 "" H 9300 2050 60  0000 C CNN
F 4 "-" H 9300 2110 45  0001 C CNN "Part"
F 5 "Passive" H 9530 2240 50  0001 C CNN "Family"
	1    9300 1950
	0    1    1    0   
$EndComp
$Comp
L power:+SYS #PWR0128
U 1 1
P 9300 1450
F 0 "#PWR0128" H 9300 1675 30  0001 C CNN
F 1 "+SYS" V 9225 1450 30  0001 C CNN
F 2 "" H 9300 1450 60  0000 C CNN
F 3 "" H 9300 1450 60  0000 C CNN
	1    9300 1450
	1    0    0    -1  
$EndComp
Text Label 8650 2450 2    60   ~ 0
~CHG
Wire Wire Line
	9300 2050 9300 2450
Wire Wire Line
	8350 2450 9300 2450
Wire Wire Line
	9300 1750 9300 1850
Wire Wire Line
	9300 1450 9300 1550
$EndSCHEMATC
